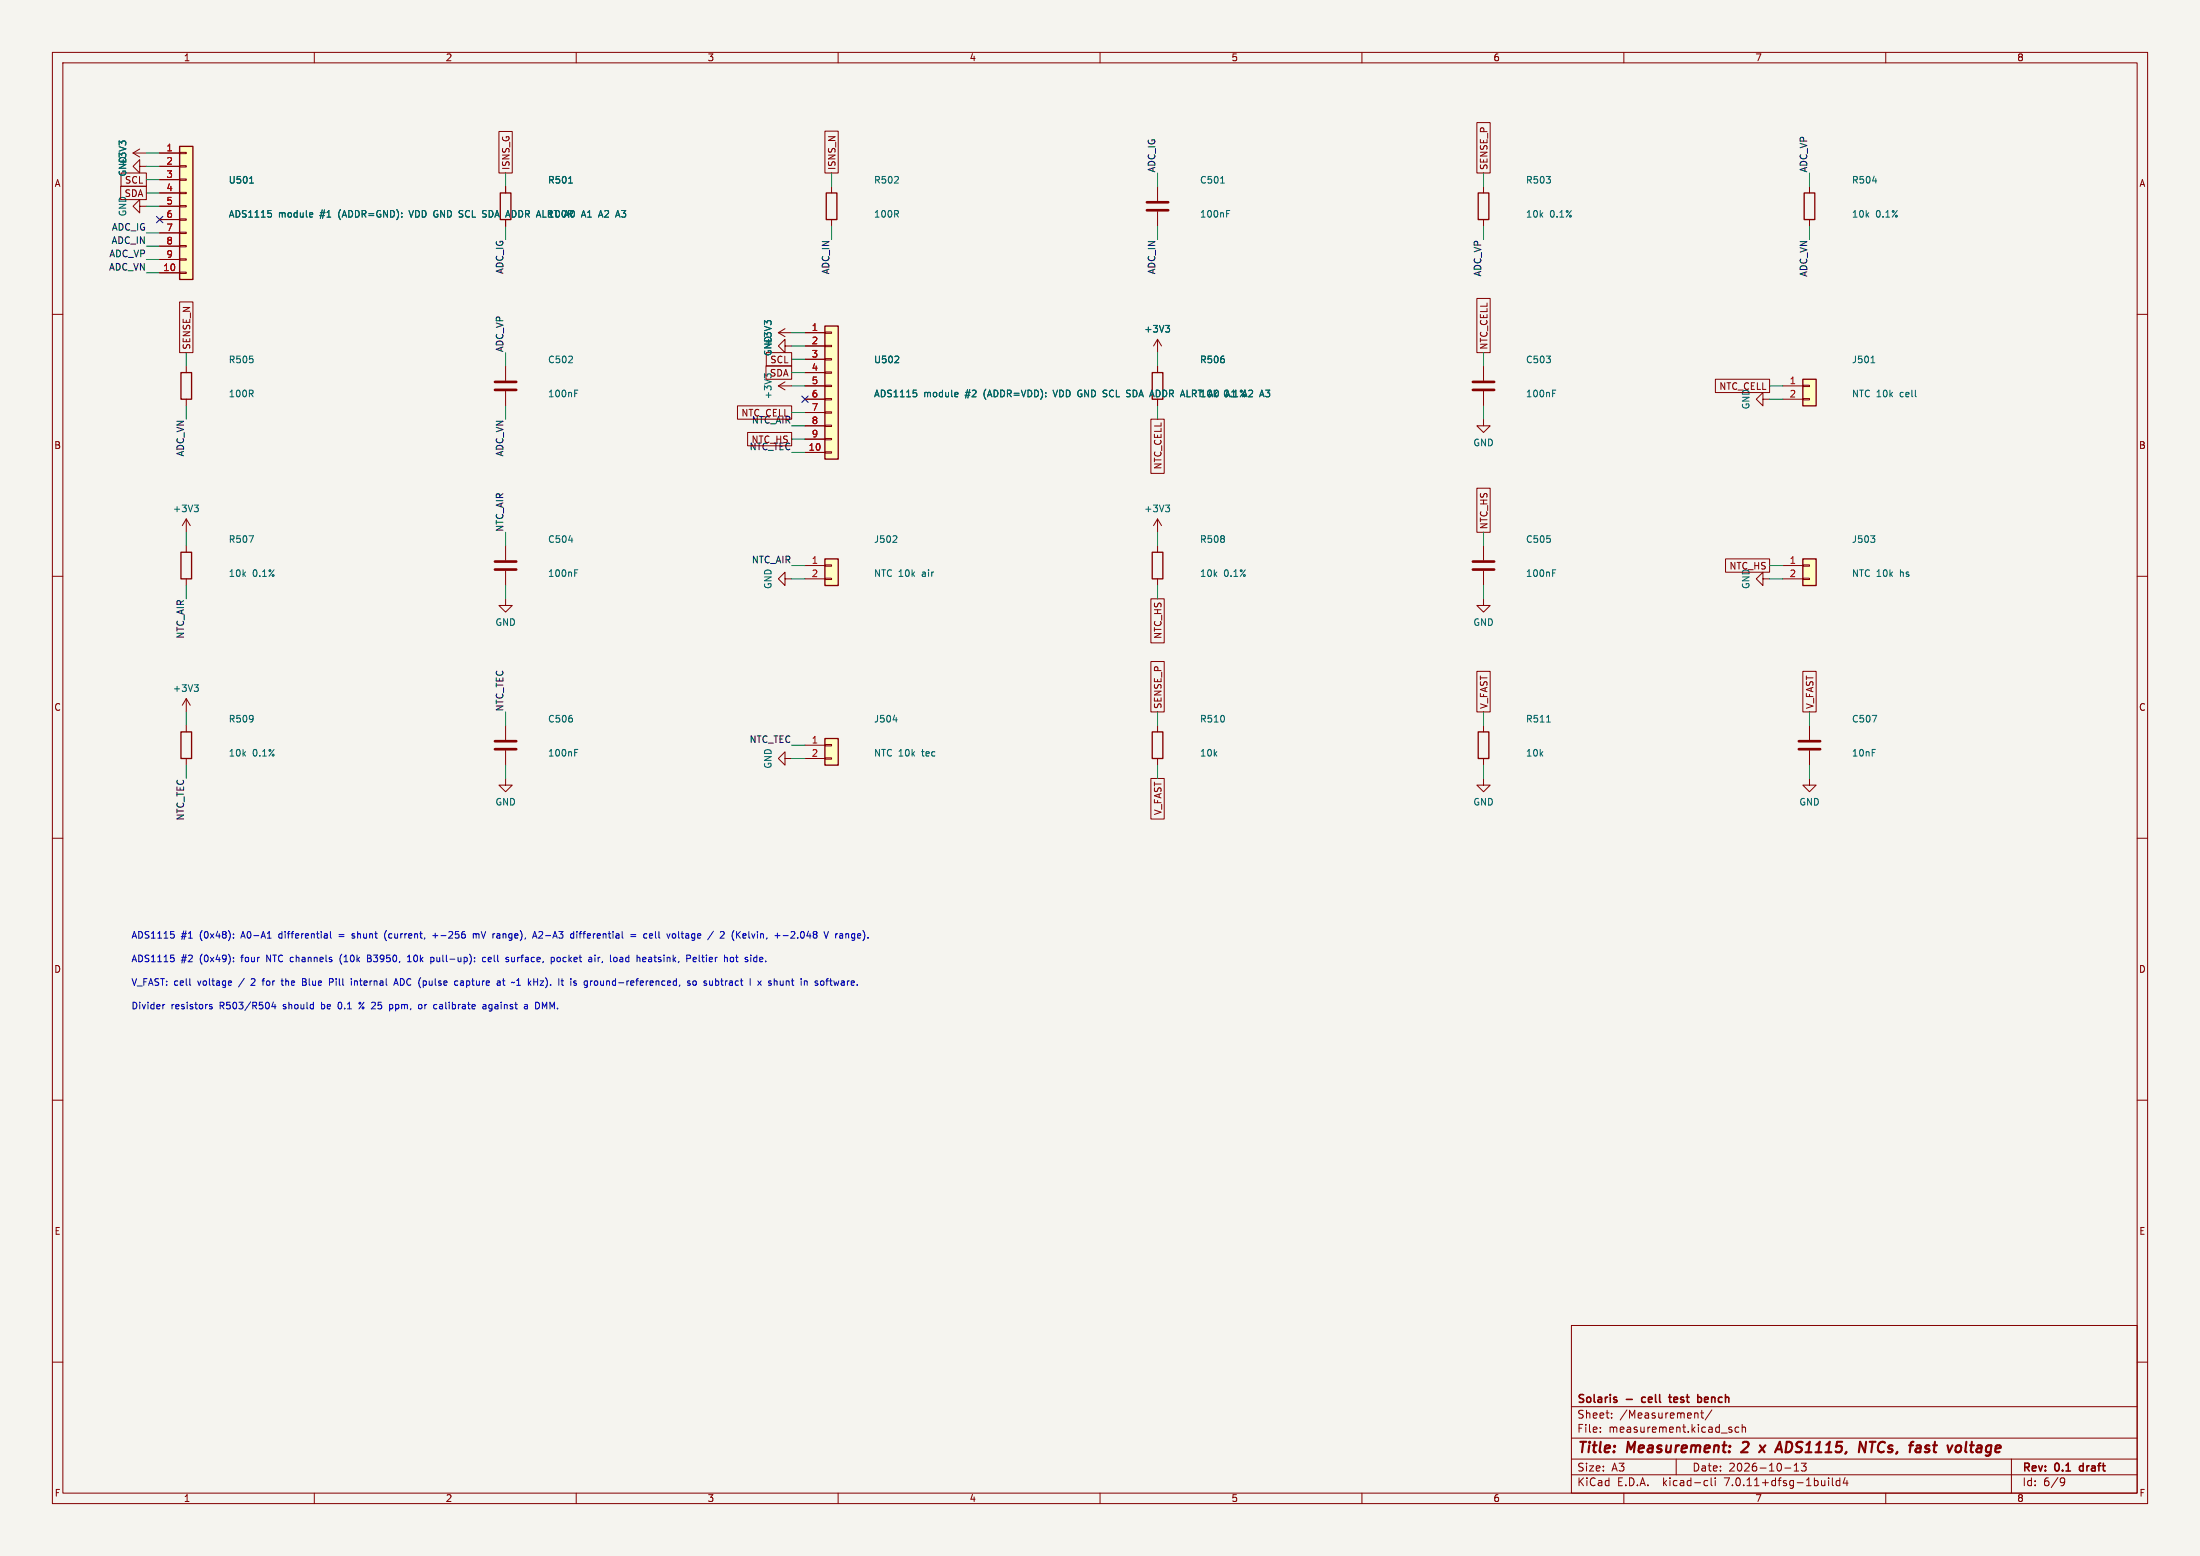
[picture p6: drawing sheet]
(kicad_sch
 (version 20230121)
 (generator eeschema)
 (paper "A3")
 (title_block
  (title "Measurement: 2 x ADS1115, NTCs, fast voltage")
  (date "2026-10-13")
  (rev "0.1 draft")
  (company "Solaris - cell test bench"))
 (lib_symbols
  (symbol "Connector_Generic:Conn_01x10"
   (pin_names
    (offset 1.016) hide) (in_bom yes) (on_board yes)
   (property "Reference" "J" (at 0 12.7 0) (effects (font (size 1.27 1.27))))
   (property "Value" "Conn_01x10" (at 0 -15.24 0) (effects (font (size 1.27 1.27))))
   (property "Footprint" "" (at 0 0 0) (effects (font (size 1.27 1.27)) hide))
   (property "Datasheet" "~" (at 0 0 0) (effects (font (size 1.27 1.27)) hide))
   (symbol "Conn_01x10_1_1"
    (rectangle (start -1.27 -12.573) (end 0 -12.827) (stroke (width 0.1524) (type default)) (fill (type none)))
    (rectangle (start -1.27 -10.033) (end 0 -10.287) (stroke (width 0.1524) (type default)) (fill (type none)))
    (rectangle (start -1.27 -7.493) (end 0 -7.747) (stroke (width 0.1524) (type default)) (fill (type none)))
    (rectangle (start -1.27 -4.953) (end 0 -5.207) (stroke (width 0.1524) (type default)) (fill (type none)))
    (rectangle (start -1.27 -2.413) (end 0 -2.667) (stroke (width 0.1524) (type default)) (fill (type none)))
    (rectangle (start -1.27 0.127) (end 0 -0.127) (stroke (width 0.1524) (type default)) (fill (type none)))
    (rectangle (start -1.27 2.667) (end 0 2.413) (stroke (width 0.1524) (type default)) (fill (type none)))
    (rectangle (start -1.27 5.207) (end 0 4.953) (stroke (width 0.1524) (type default)) (fill (type none)))
    (rectangle (start -1.27 7.747) (end 0 7.493) (stroke (width 0.1524) (type default)) (fill (type none)))
    (rectangle (start -1.27 10.287) (end 0 10.033) (stroke (width 0.1524) (type default)) (fill (type none)))
    (rectangle (start -1.27 11.43) (end 1.27 -13.97) (stroke (width 0.254) (type default)) (fill (type background)))
    (pin passive line (at -5.08 10.16 0) (length 3.81) (name "Pin_1" (effects (font (size 1.27 1.27)))) (number "1" (effects (font (size 1.27 1.27)))))
    (pin passive line (at -5.08 -12.7 0) (length 3.81) (name "Pin_10" (effects (font (size 1.27 1.27)))) (number "10" (effects (font (size 1.27 1.27)))))
    (pin passive line (at -5.08 7.62 0) (length 3.81) (name "Pin_2" (effects (font (size 1.27 1.27)))) (number "2" (effects (font (size 1.27 1.27)))))
    (pin passive line (at -5.08 5.08 0) (length 3.81) (name "Pin_3" (effects (font (size 1.27 1.27)))) (number "3" (effects (font (size 1.27 1.27)))))
    (pin passive line (at -5.08 2.54 0) (length 3.81) (name "Pin_4" (effects (font (size 1.27 1.27)))) (number "4" (effects (font (size 1.27 1.27)))))
    (pin passive line (at -5.08 0 0) (length 3.81) (name "Pin_5" (effects (font (size 1.27 1.27)))) (number "5" (effects (font (size 1.27 1.27)))))
    (pin passive line (at -5.08 -2.54 0) (length 3.81) (name "Pin_6" (effects (font (size 1.27 1.27)))) (number "6" (effects (font (size 1.27 1.27)))))
    (pin passive line (at -5.08 -5.08 0) (length 3.81) (name "Pin_7" (effects (font (size 1.27 1.27)))) (number "7" (effects (font (size 1.27 1.27)))))
    (pin passive line (at -5.08 -7.62 0) (length 3.81) (name "Pin_8" (effects (font (size 1.27 1.27)))) (number "8" (effects (font (size 1.27 1.27)))))
    (pin passive line (at -5.08 -10.16 0) (length 3.81) (name "Pin_9" (effects (font (size 1.27 1.27)))) (number "9" (effects (font (size 1.27 1.27)))))))
  (symbol "power:+3V3"
   (power)
   (pin_names
    (offset 0)) (in_bom yes) (on_board yes)
   (property "Reference" "#PWR" (at 0 -3.81 0) (effects (font (size 1.27 1.27)) hide))
   (property "Value" "+3V3" (at 0 3.556 0) (effects (font (size 1.27 1.27))))
   (property "Footprint" "" (at 0 0 0) (effects (font (size 1.27 1.27)) hide))
   (property "Datasheet" "" (at 0 0 0) (effects (font (size 1.27 1.27)) hide))
   (symbol "+3V3_0_1"
    (polyline (pts (xy -0.762 1.27) (xy 0 2.54)) (stroke (width 0) (type default)) (fill (type none)))
    (polyline (pts (xy 0 0) (xy 0 2.54)) (stroke (width 0) (type default)) (fill (type none)))
    (polyline (pts (xy 0 2.54) (xy 0.762 1.27)) (stroke (width 0) (type default)) (fill (type none))))
   (symbol "+3V3_1_1"
    (pin power_in line (at 0 0 90) (length 0) hide (name "+3V3" (effects (font (size 1.27 1.27)))) (number "1" (effects (font (size 1.27 1.27)))))))
  (symbol "power:GND"
   (power)
   (pin_names
    (offset 0)) (in_bom yes) (on_board yes)
   (property "Reference" "#PWR" (at 0 -6.35 0) (effects (font (size 1.27 1.27)) hide))
   (property "Value" "GND" (at 0 -3.81 0) (effects (font (size 1.27 1.27))))
   (property "Footprint" "" (at 0 0 0) (effects (font (size 1.27 1.27)) hide))
   (property "Datasheet" "" (at 0 0 0) (effects (font (size 1.27 1.27)) hide))
   (symbol "GND_0_1"
    (polyline (pts (xy 0 0) (xy 0 -1.27) (xy 1.27 -1.27) (xy 0 -2.54) (xy -1.27 -1.27) (xy 0 -1.27)) (stroke (width 0) (type default)) (fill (type none))))
   (symbol "GND_1_1"
    (pin power_in line (at 0 0 270) (length 0) hide (name "GND" (effects (font (size 1.27 1.27)))) (number "1" (effects (font (size 1.27 1.27)))))))
  (symbol "Device:R"
   (pin_numbers hide)
   (pin_names
    (offset 0)) (in_bom yes) (on_board yes)
   (property "Reference" "R" (at 2.032 0 90) (effects (font (size 1.27 1.27))))
   (property "Value" "R" (at 0 0 90) (effects (font (size 1.27 1.27))))
   (property "Footprint" "" (at -1.778 0 90) (effects (font (size 1.27 1.27)) hide))
   (property "Datasheet" "~" (at 0 0 0) (effects (font (size 1.27 1.27)) hide))
   (symbol "R_0_1"
    (rectangle (start -1.016 -2.54) (end 1.016 2.54) (stroke (width 0.254) (type default)) (fill (type none))))
   (symbol "R_1_1"
    (pin passive line (at 0 3.81 270) (length 1.27) (name "~" (effects (font (size 1.27 1.27)))) (number "1" (effects (font (size 1.27 1.27)))))
    (pin passive line (at 0 -3.81 90) (length 1.27) (name "~" (effects (font (size 1.27 1.27)))) (number "2" (effects (font (size 1.27 1.27)))))))
  (symbol "Device:C"
   (pin_numbers hide)
   (pin_names
    (offset 0.254)) (in_bom yes) (on_board yes)
   (property "Reference" "C" (at 0.635 2.54 0) (effects (font (size 1.27 1.27)) (justify left)))
   (property "Value" "C" (at 0.635 -2.54 0) (effects (font (size 1.27 1.27)) (justify left)))
   (property "Footprint" "" (at 0.9652 -3.81 0) (effects (font (size 1.27 1.27)) hide))
   (property "Datasheet" "~" (at 0 0 0) (effects (font (size 1.27 1.27)) hide))
   (symbol "C_0_1"
    (polyline (pts (xy -2.032 -0.762) (xy 2.032 -0.762)) (stroke (width 0.508) (type default)) (fill (type none)))
    (polyline (pts (xy -2.032 0.762) (xy 2.032 0.762)) (stroke (width 0.508) (type default)) (fill (type none))))
   (symbol "C_1_1"
    (pin passive line (at 0 3.81 270) (length 2.794) (name "~" (effects (font (size 1.27 1.27)))) (number "1" (effects (font (size 1.27 1.27)))))
    (pin passive line (at 0 -3.81 90) (length 2.794) (name "~" (effects (font (size 1.27 1.27)))) (number "2" (effects (font (size 1.27 1.27)))))))
  (symbol "Connector_Generic:Conn_01x02"
   (pin_names
    (offset 1.016) hide) (in_bom yes) (on_board yes)
   (property "Reference" "J" (at 0 2.54 0) (effects (font (size 1.27 1.27))))
   (property "Value" "Conn_01x02" (at 0 -5.08 0) (effects (font (size 1.27 1.27))))
   (property "Footprint" "" (at 0 0 0) (effects (font (size 1.27 1.27)) hide))
   (property "Datasheet" "~" (at 0 0 0) (effects (font (size 1.27 1.27)) hide))
   (symbol "Conn_01x02_1_1"
    (rectangle (start -1.27 -2.413) (end 0 -2.667) (stroke (width 0.1524) (type default)) (fill (type none)))
    (rectangle (start -1.27 0.127) (end 0 -0.127) (stroke (width 0.1524) (type default)) (fill (type none)))
    (rectangle (start -1.27 1.27) (end 1.27 -3.81) (stroke (width 0.254) (type default)) (fill (type background)))
    (pin passive line (at -5.08 0 0) (length 3.81) (name "Pin_1" (effects (font (size 1.27 1.27)))) (number "1" (effects (font (size 1.27 1.27)))))
    (pin passive line (at -5.08 -2.54 0) (length 3.81) (name "Pin_2" (effects (font (size 1.27 1.27)))) (number "2" (effects (font (size 1.27 1.27))))))))
 (symbol
  (lib_id "Connector_Generic:Conn_01x10") (at 35.56 39.37 0) (unit 1) (in_bom yes) (on_board yes) (dnp no)
  (property "Reference" "U501" (at 43.56 34.37 0) (effects (font (size 1.27 1.27)) (justify left)))
  (property "Value" "ADS1115 module #1 (ADDR=GND): VDD GND SCL SDA ADDR ALRT A0 A1 A2 A3" (at 43.56 40.87 0) (effects (font (size 1.27 1.27)) (justify left)))
  (property "Footprint" "" (at 41.56 37.37 0) (effects (font (size 1.27 1.27)) hide))
  (property "Datasheet" "~" (at 41.56 37.37 0) (effects (font (size 1.27 1.27)) hide)) (pin "1") (pin "10") (pin "2") (pin "3") (pin "4") (pin "5") (pin "6") (pin "7") (pin "8") (pin "9"))
 (wire (pts (xy 30.48 29.21) (xy 27.94 29.21)) (stroke (width 0) (type default)))
 (symbol
  (lib_id "power:+3V3") (at 27.94 29.21 90) (unit 1) (in_bom no) (on_board no) (dnp no)
  (property "Reference" "#PWR056" (at 27.94 29.21 0) (effects (font (size 1.27 1.27)) hide))
  (property "Value" "+3V3" (at 23.44 29.21 0) (effects (font (size 1.27 1.27))))
  (property "Footprint" "" (at 27.94 29.21 0) (effects (font (size 1.27 1.27)) hide))
  (property "Datasheet" "~" (at 27.94 29.21 0) (effects (font (size 1.27 1.27)) hide)) (pin "1"))
 (wire (pts (xy 30.48 52.07) (xy 27.94 52.07)) (stroke (width 0) (type default)))
 (label "ADC_VN" (at 27.94 52.07 180) (fields_autoplaced) (effects (font (size 1.27 1.27)) (justify right bottom)))
 (wire (pts (xy 30.48 31.75) (xy 27.94 31.75)) (stroke (width 0) (type default)))
 (symbol
  (lib_id "power:GND") (at 27.94 31.75 270) (unit 1) (in_bom no) (on_board no) (dnp no)
  (property "Reference" "#PWR057" (at 27.94 31.75 0) (effects (font (size 1.27 1.27)) hide))
  (property "Value" "GND" (at 23.44 31.75 0) (effects (font (size 1.27 1.27))))
  (property "Footprint" "" (at 27.94 31.75 0) (effects (font (size 1.27 1.27)) hide))
  (property "Datasheet" "~" (at 27.94 31.75 0) (effects (font (size 1.27 1.27)) hide)) (pin "1"))
 (wire (pts (xy 30.48 34.29) (xy 27.94 34.29)) (stroke (width 0) (type default)))
 (global_label "SCL"
  (shape passive) (at 27.94 34.29 180) (fields_autoplaced) (effects (font (size 1.27 1.27)) (justify right))
  (property "Intersheetrefs" "${INTERSHEET_REFS}" (at 27.94 34.29 0) (effects (font (size 1.27 1.27)) hide)))
 (wire (pts (xy 30.48 36.83) (xy 27.94 36.83)) (stroke (width 0) (type default)))
 (global_label "SDA"
  (shape passive) (at 27.94 36.83 180) (fields_autoplaced) (effects (font (size 1.27 1.27)) (justify right))
  (property "Intersheetrefs" "${INTERSHEET_REFS}" (at 27.94 36.83 0) (effects (font (size 1.27 1.27)) hide)))
 (wire (pts (xy 30.48 39.37) (xy 27.94 39.37)) (stroke (width 0) (type default)))
 (symbol
  (lib_id "power:GND") (at 27.94 39.37 270) (unit 1) (in_bom no) (on_board no) (dnp no)
  (property "Reference" "#PWR058" (at 27.94 39.37 0) (effects (font (size 1.27 1.27)) hide))
  (property "Value" "GND" (at 23.44 39.37 0) (effects (font (size 1.27 1.27))))
  (property "Footprint" "" (at 27.94 39.37 0) (effects (font (size 1.27 1.27)) hide))
  (property "Datasheet" "~" (at 27.94 39.37 0) (effects (font (size 1.27 1.27)) hide)) (pin "1"))
 (no_connect (at 30.48 41.91))
 (wire (pts (xy 30.48 44.45) (xy 27.94 44.45)) (stroke (width 0) (type default)))
 (label "ADC_IG" (at 27.94 44.45 180) (fields_autoplaced) (effects (font (size 1.27 1.27)) (justify right bottom)))
 (wire (pts (xy 30.48 46.99) (xy 27.94 46.99)) (stroke (width 0) (type default)))
 (label "ADC_IN" (at 27.94 46.99 180) (fields_autoplaced) (effects (font (size 1.27 1.27)) (justify right bottom)))
 (wire (pts (xy 30.48 49.53) (xy 27.94 49.53)) (stroke (width 0) (type default)))
 (label "ADC_VP" (at 27.94 49.53 180) (fields_autoplaced) (effects (font (size 1.27 1.27)) (justify right bottom)))
 (symbol
  (lib_id "Device:R") (at 96.52 39.37 0) (unit 1) (in_bom yes) (on_board yes) (dnp no)
  (property "Reference" "R501" (at 104.52 34.37 0) (effects (font (size 1.27 1.27)) (justify left)))
  (property "Value" "100R" (at 104.52 40.87 0) (effects (font (size 1.27 1.27)) (justify left)))
  (property "Footprint" "" (at 102.52 37.37 0) (effects (font (size 1.27 1.27)) hide))
  (property "Datasheet" "~" (at 102.52 37.37 0) (effects (font (size 1.27 1.27)) hide)) (pin "1") (pin "2"))
 (wire (pts (xy 96.52 35.56) (xy 96.52 33.02)) (stroke (width 0) (type default)))
 (global_label "ISNS_G"
  (shape passive) (at 96.52 33.02 90) (fields_autoplaced) (effects (font (size 1.27 1.27)) (justify left))
  (property "Intersheetrefs" "${INTERSHEET_REFS}" (at 96.52 33.02 0) (effects (font (size 1.27 1.27)) hide)))
 (wire (pts (xy 96.52 43.18) (xy 96.52 45.72)) (stroke (width 0) (type default)))
 (label "ADC_IG" (at 96.52 45.72 270) (fields_autoplaced) (effects (font (size 1.27 1.27)) (justify right bottom)))
 (symbol
  (lib_id "Device:R") (at 158.75 39.37 0) (unit 1) (in_bom yes) (on_board yes) (dnp no)
  (property "Reference" "R502" (at 166.75 34.37 0) (effects (font (size 1.27 1.27)) (justify left)))
  (property "Value" "100R" (at 166.75 40.87 0) (effects (font (size 1.27 1.27)) (justify left)))
  (property "Footprint" "" (at 164.75 37.37 0) (effects (font (size 1.27 1.27)) hide))
  (property "Datasheet" "~" (at 164.75 37.37 0) (effects (font (size 1.27 1.27)) hide)) (pin "1") (pin "2"))
 (wire (pts (xy 158.75 35.56) (xy 158.75 33.02)) (stroke (width 0) (type default)))
 (global_label "ISNS_N"
  (shape passive) (at 158.75 33.02 90) (fields_autoplaced) (effects (font (size 1.27 1.27)) (justify left))
  (property "Intersheetrefs" "${INTERSHEET_REFS}" (at 158.75 33.02 0) (effects (font (size 1.27 1.27)) hide)))
 (wire (pts (xy 158.75 43.18) (xy 158.75 45.72)) (stroke (width 0) (type default)))
 (label "ADC_IN" (at 158.75 45.72 270) (fields_autoplaced) (effects (font (size 1.27 1.27)) (justify right bottom)))
 (symbol
  (lib_id "Device:C") (at 220.98 39.37 0) (unit 1) (in_bom yes) (on_board yes) (dnp no)
  (property "Reference" "C501" (at 228.98 34.37 0) (effects (font (size 1.27 1.27)) (justify left)))
  (property "Value" "100nF" (at 228.98 40.87 0) (effects (font (size 1.27 1.27)) (justify left)))
  (property "Footprint" "" (at 226.98 37.37 0) (effects (font (size 1.27 1.27)) hide))
  (property "Datasheet" "~" (at 226.98 37.37 0) (effects (font (size 1.27 1.27)) hide)) (pin "1") (pin "2"))
 (wire (pts (xy 220.98 35.56) (xy 220.98 33.02)) (stroke (width 0) (type default)))
 (label "ADC_IG" (at 220.98 33.02 90) (fields_autoplaced) (effects (font (size 1.27 1.27)) (justify left bottom)))
 (wire (pts (xy 220.98 43.18) (xy 220.98 45.72)) (stroke (width 0) (type default)))
 (label "ADC_IN" (at 220.98 45.72 270) (fields_autoplaced) (effects (font (size 1.27 1.27)) (justify right bottom)))
 (symbol
  (lib_id "Device:R") (at 283.21 39.37 0) (unit 1) (in_bom yes) (on_board yes) (dnp no)
  (property "Reference" "R503" (at 291.21 34.37 0) (effects (font (size 1.27 1.27)) (justify left)))
  (property "Value" "10k 0.1%" (at 291.21 40.87 0) (effects (font (size 1.27 1.27)) (justify left)))
  (property "Footprint" "" (at 289.21 37.37 0) (effects (font (size 1.27 1.27)) hide))
  (property "Datasheet" "~" (at 289.21 37.37 0) (effects (font (size 1.27 1.27)) hide)) (pin "1") (pin "2"))
 (wire (pts (xy 283.21 35.56) (xy 283.21 33.02)) (stroke (width 0) (type default)))
 (global_label "SENSE_P"
  (shape passive) (at 283.21 33.02 90) (fields_autoplaced) (effects (font (size 1.27 1.27)) (justify left))
  (property "Intersheetrefs" "${INTERSHEET_REFS}" (at 283.21 33.02 0) (effects (font (size 1.27 1.27)) hide)))
 (wire (pts (xy 283.21 43.18) (xy 283.21 45.72)) (stroke (width 0) (type default)))
 (label "ADC_VP" (at 283.21 45.72 270) (fields_autoplaced) (effects (font (size 1.27 1.27)) (justify right bottom)))
 (symbol
  (lib_id "Device:R") (at 345.44 39.37 0) (unit 1) (in_bom yes) (on_board yes) (dnp no)
  (property "Reference" "R504" (at 353.44 34.37 0) (effects (font (size 1.27 1.27)) (justify left)))
  (property "Value" "10k 0.1%" (at 353.44 40.87 0) (effects (font (size 1.27 1.27)) (justify left)))
  (property "Footprint" "" (at 351.44 37.37 0) (effects (font (size 1.27 1.27)) hide))
  (property "Datasheet" "~" (at 351.44 37.37 0) (effects (font (size 1.27 1.27)) hide)) (pin "1") (pin "2"))
 (wire (pts (xy 345.44 35.56) (xy 345.44 33.02)) (stroke (width 0) (type default)))
 (label "ADC_VP" (at 345.44 33.02 90) (fields_autoplaced) (effects (font (size 1.27 1.27)) (justify left bottom)))
 (wire (pts (xy 345.44 43.18) (xy 345.44 45.72)) (stroke (width 0) (type default)))
 (label "ADC_VN" (at 345.44 45.72 270) (fields_autoplaced) (effects (font (size 1.27 1.27)) (justify right bottom)))
 (symbol
  (lib_id "Device:R") (at 35.56 73.66 0) (unit 1) (in_bom yes) (on_board yes) (dnp no)
  (property "Reference" "R505" (at 43.56 68.66 0) (effects (font (size 1.27 1.27)) (justify left)))
  (property "Value" "100R" (at 43.56 75.16 0) (effects (font (size 1.27 1.27)) (justify left)))
  (property "Footprint" "" (at 41.56 71.66 0) (effects (font (size 1.27 1.27)) hide))
  (property "Datasheet" "~" (at 41.56 71.66 0) (effects (font (size 1.27 1.27)) hide)) (pin "1") (pin "2"))
 (wire (pts (xy 35.56 69.85) (xy 35.56 67.31)) (stroke (width 0) (type default)))
 (global_label "SENSE_N"
  (shape passive) (at 35.56 67.31 90) (fields_autoplaced) (effects (font (size 1.27 1.27)) (justify left))
  (property "Intersheetrefs" "${INTERSHEET_REFS}" (at 35.56 67.31 0) (effects (font (size 1.27 1.27)) hide)))
 (wire (pts (xy 35.56 77.47) (xy 35.56 80.01)) (stroke (width 0) (type default)))
 (label "ADC_VN" (at 35.56 80.01 270) (fields_autoplaced) (effects (font (size 1.27 1.27)) (justify right bottom)))
 (symbol
  (lib_id "Device:C") (at 96.52 73.66 0) (unit 1) (in_bom yes) (on_board yes) (dnp no)
  (property "Reference" "C502" (at 104.52 68.66 0) (effects (font (size 1.27 1.27)) (justify left)))
  (property "Value" "100nF" (at 104.52 75.16 0) (effects (font (size 1.27 1.27)) (justify left)))
  (property "Footprint" "" (at 102.52 71.66 0) (effects (font (size 1.27 1.27)) hide))
  (property "Datasheet" "~" (at 102.52 71.66 0) (effects (font (size 1.27 1.27)) hide)) (pin "1") (pin "2"))
 (wire (pts (xy 96.52 69.85) (xy 96.52 67.31)) (stroke (width 0) (type default)))
 (label "ADC_VP" (at 96.52 67.31 90) (fields_autoplaced) (effects (font (size 1.27 1.27)) (justify left bottom)))
 (wire (pts (xy 96.52 77.47) (xy 96.52 80.01)) (stroke (width 0) (type default)))
 (label "ADC_VN" (at 96.52 80.01 270) (fields_autoplaced) (effects (font (size 1.27 1.27)) (justify right bottom)))
 (symbol
  (lib_id "Connector_Generic:Conn_01x10") (at 158.75 73.66 0) (unit 1) (in_bom yes) (on_board yes) (dnp no)
  (property "Reference" "U502" (at 166.75 68.66 0) (effects (font (size 1.27 1.27)) (justify left)))
  (property "Value" "ADS1115 module #2 (ADDR=VDD): VDD GND SCL SDA ADDR ALRT A0 A1 A2 A3" (at 166.75 75.16 0) (effects (font (size 1.27 1.27)) (justify left)))
  (property "Footprint" "" (at 164.75 71.66 0) (effects (font (size 1.27 1.27)) hide))
  (property "Datasheet" "~" (at 164.75 71.66 0) (effects (font (size 1.27 1.27)) hide)) (pin "1") (pin "10") (pin "2") (pin "3") (pin "4") (pin "5") (pin "6") (pin "7") (pin "8") (pin "9"))
 (wire (pts (xy 153.67 63.5) (xy 151.13 63.5)) (stroke (width 0) (type default)))
 (symbol
  (lib_id "power:+3V3") (at 151.13 63.5 90) (unit 1) (in_bom no) (on_board no) (dnp no)
  (property "Reference" "#PWR059" (at 151.13 63.5 0) (effects (font (size 1.27 1.27)) hide))
  (property "Value" "+3V3" (at 146.63 63.5 0) (effects (font (size 1.27 1.27))))
  (property "Footprint" "" (at 151.13 63.5 0) (effects (font (size 1.27 1.27)) hide))
  (property "Datasheet" "~" (at 151.13 63.5 0) (effects (font (size 1.27 1.27)) hide)) (pin "1"))
 (wire (pts (xy 153.67 86.36) (xy 151.13 86.36)) (stroke (width 0) (type default)))
 (label "NTC_TEC" (at 151.13 86.36 180) (fields_autoplaced) (effects (font (size 1.27 1.27)) (justify right bottom)))
 (wire (pts (xy 153.67 66.04) (xy 151.13 66.04)) (stroke (width 0) (type default)))
 (symbol
  (lib_id "power:GND") (at 151.13 66.04 270) (unit 1) (in_bom no) (on_board no) (dnp no)
  (property "Reference" "#PWR060" (at 151.13 66.04 0) (effects (font (size 1.27 1.27)) hide))
  (property "Value" "GND" (at 146.63 66.04 0) (effects (font (size 1.27 1.27))))
  (property "Footprint" "" (at 151.13 66.04 0) (effects (font (size 1.27 1.27)) hide))
  (property "Datasheet" "~" (at 151.13 66.04 0) (effects (font (size 1.27 1.27)) hide)) (pin "1"))
 (wire (pts (xy 153.67 68.58) (xy 151.13 68.58)) (stroke (width 0) (type default)))
 (global_label "SCL"
  (shape passive) (at 151.13 68.58 180) (fields_autoplaced) (effects (font (size 1.27 1.27)) (justify right))
  (property "Intersheetrefs" "${INTERSHEET_REFS}" (at 151.13 68.58 0) (effects (font (size 1.27 1.27)) hide)))
 (wire (pts (xy 153.67 71.12) (xy 151.13 71.12)) (stroke (width 0) (type default)))
 (global_label "SDA"
  (shape passive) (at 151.13 71.12 180) (fields_autoplaced) (effects (font (size 1.27 1.27)) (justify right))
  (property "Intersheetrefs" "${INTERSHEET_REFS}" (at 151.13 71.12 0) (effects (font (size 1.27 1.27)) hide)))
 (wire (pts (xy 153.67 73.66) (xy 151.13 73.66)) (stroke (width 0) (type default)))
 (symbol
  (lib_id "power:+3V3") (at 151.13 73.66 90) (unit 1) (in_bom no) (on_board no) (dnp no)
  (property "Reference" "#PWR061" (at 151.13 73.66 0) (effects (font (size 1.27 1.27)) hide))
  (property "Value" "+3V3" (at 146.63 73.66 0) (effects (font (size 1.27 1.27))))
  (property "Footprint" "" (at 151.13 73.66 0) (effects (font (size 1.27 1.27)) hide))
  (property "Datasheet" "~" (at 151.13 73.66 0) (effects (font (size 1.27 1.27)) hide)) (pin "1"))
 (no_connect (at 153.67 76.2))
 (wire (pts (xy 153.67 78.74) (xy 151.13 78.74)) (stroke (width 0) (type default)))
 (global_label "NTC_CELL"
  (shape passive) (at 151.13 78.74 180) (fields_autoplaced) (effects (font (size 1.27 1.27)) (justify right))
  (property "Intersheetrefs" "${INTERSHEET_REFS}" (at 151.13 78.74 0) (effects (font (size 1.27 1.27)) hide)))
 (wire (pts (xy 153.67 81.28) (xy 151.13 81.28)) (stroke (width 0) (type default)))
 (label "NTC_AIR" (at 151.13 81.28 180) (fields_autoplaced) (effects (font (size 1.27 1.27)) (justify right bottom)))
 (wire (pts (xy 153.67 83.82) (xy 151.13 83.82)) (stroke (width 0) (type default)))
 (global_label "NTC_HS"
  (shape passive) (at 151.13 83.82 180) (fields_autoplaced) (effects (font (size 1.27 1.27)) (justify right))
  (property "Intersheetrefs" "${INTERSHEET_REFS}" (at 151.13 83.82 0) (effects (font (size 1.27 1.27)) hide)))
 (symbol
  (lib_id "Device:R") (at 220.98 73.66 0) (unit 1) (in_bom yes) (on_board yes) (dnp no)
  (property "Reference" "R506" (at 228.98 68.66 0) (effects (font (size 1.27 1.27)) (justify left)))
  (property "Value" "10k 0.1%" (at 228.98 75.16 0) (effects (font (size 1.27 1.27)) (justify left)))
  (property "Footprint" "" (at 226.98 71.66 0) (effects (font (size 1.27 1.27)) hide))
  (property "Datasheet" "~" (at 226.98 71.66 0) (effects (font (size 1.27 1.27)) hide)) (pin "1") (pin "2"))
 (wire (pts (xy 220.98 69.85) (xy 220.98 67.31)) (stroke (width 0) (type default)))
 (symbol
  (lib_id "power:+3V3") (at 220.98 67.31 0) (unit 1) (in_bom no) (on_board no) (dnp no)
  (property "Reference" "#PWR062" (at 220.98 67.31 0) (effects (font (size 1.27 1.27)) hide))
  (property "Value" "+3V3" (at 220.98 62.81 0) (effects (font (size 1.27 1.27))))
  (property "Footprint" "" (at 220.98 67.31 0) (effects (font (size 1.27 1.27)) hide))
  (property "Datasheet" "~" (at 220.98 67.31 0) (effects (font (size 1.27 1.27)) hide)) (pin "1"))
 (wire (pts (xy 220.98 77.47) (xy 220.98 80.01)) (stroke (width 0) (type default)))
 (global_label "NTC_CELL"
  (shape passive) (at 220.98 80.01 270) (fields_autoplaced) (effects (font (size 1.27 1.27)) (justify right))
  (property "Intersheetrefs" "${INTERSHEET_REFS}" (at 220.98 80.01 0) (effects (font (size 1.27 1.27)) hide)))
 (symbol
  (lib_id "Device:C") (at 283.21 73.66 0) (unit 1) (in_bom yes) (on_board yes) (dnp no)
  (property "Reference" "C503" (at 291.21 68.66 0) (effects (font (size 1.27 1.27)) (justify left)))
  (property "Value" "100nF" (at 291.21 75.16 0) (effects (font (size 1.27 1.27)) (justify left)))
  (property "Footprint" "" (at 289.21 71.66 0) (effects (font (size 1.27 1.27)) hide))
  (property "Datasheet" "~" (at 289.21 71.66 0) (effects (font (size 1.27 1.27)) hide)) (pin "1") (pin "2"))
 (wire (pts (xy 283.21 69.85) (xy 283.21 67.31)) (stroke (width 0) (type default)))
 (global_label "NTC_CELL"
  (shape passive) (at 283.21 67.31 90) (fields_autoplaced) (effects (font (size 1.27 1.27)) (justify left))
  (property "Intersheetrefs" "${INTERSHEET_REFS}" (at 283.21 67.31 0) (effects (font (size 1.27 1.27)) hide)))
 (wire (pts (xy 283.21 77.47) (xy 283.21 80.01)) (stroke (width 0) (type default)))
 (symbol
  (lib_id "power:GND") (at 283.21 80.01 0) (unit 1) (in_bom no) (on_board no) (dnp no)
  (property "Reference" "#PWR063" (at 283.21 80.01 0) (effects (font (size 1.27 1.27)) hide))
  (property "Value" "GND" (at 283.21 84.51 0) (effects (font (size 1.27 1.27))))
  (property "Footprint" "" (at 283.21 80.01 0) (effects (font (size 1.27 1.27)) hide))
  (property "Datasheet" "~" (at 283.21 80.01 0) (effects (font (size 1.27 1.27)) hide)) (pin "1"))
 (symbol
  (lib_id "Connector_Generic:Conn_01x02") (at 345.44 73.66 0) (unit 1) (in_bom yes) (on_board yes) (dnp no)
  (property "Reference" "J501" (at 353.44 68.66 0) (effects (font (size 1.27 1.27)) (justify left)))
  (property "Value" "NTC 10k cell" (at 353.44 75.16 0) (effects (font (size 1.27 1.27)) (justify left)))
  (property "Footprint" "" (at 351.44 71.66 0) (effects (font (size 1.27 1.27)) hide))
  (property "Datasheet" "~" (at 351.44 71.66 0) (effects (font (size 1.27 1.27)) hide)) (pin "1") (pin "2"))
 (wire (pts (xy 340.36 73.66) (xy 337.82 73.66)) (stroke (width 0) (type default)))
 (global_label "NTC_CELL"
  (shape passive) (at 337.82 73.66 180) (fields_autoplaced) (effects (font (size 1.27 1.27)) (justify right))
  (property "Intersheetrefs" "${INTERSHEET_REFS}" (at 337.82 73.66 0) (effects (font (size 1.27 1.27)) hide)))
 (wire (pts (xy 340.36 76.2) (xy 337.82 76.2)) (stroke (width 0) (type default)))
 (symbol
  (lib_id "power:GND") (at 337.82 76.2 270) (unit 1) (in_bom no) (on_board no) (dnp no)
  (property "Reference" "#PWR064" (at 337.82 76.2 0) (effects (font (size 1.27 1.27)) hide))
  (property "Value" "GND" (at 333.32 76.2 0) (effects (font (size 1.27 1.27))))
  (property "Footprint" "" (at 337.82 76.2 0) (effects (font (size 1.27 1.27)) hide))
  (property "Datasheet" "~" (at 337.82 76.2 0) (effects (font (size 1.27 1.27)) hide)) (pin "1"))
 (symbol
  (lib_id "Device:R") (at 35.56 107.95 0) (unit 1) (in_bom yes) (on_board yes) (dnp no)
  (property "Reference" "R507" (at 43.56 102.95 0) (effects (font (size 1.27 1.27)) (justify left)))
  (property "Value" "10k 0.1%" (at 43.56 109.45 0) (effects (font (size 1.27 1.27)) (justify left)))
  (property "Footprint" "" (at 41.56 105.95 0) (effects (font (size 1.27 1.27)) hide))
  (property "Datasheet" "~" (at 41.56 105.95 0) (effects (font (size 1.27 1.27)) hide)) (pin "1") (pin "2"))
 (wire (pts (xy 35.56 104.14) (xy 35.56 101.6)) (stroke (width 0) (type default)))
 (symbol
  (lib_id "power:+3V3") (at 35.56 101.6 0) (unit 1) (in_bom no) (on_board no) (dnp no)
  (property "Reference" "#PWR065" (at 35.56 101.6 0) (effects (font (size 1.27 1.27)) hide))
  (property "Value" "+3V3" (at 35.56 97.1 0) (effects (font (size 1.27 1.27))))
  (property "Footprint" "" (at 35.56 101.6 0) (effects (font (size 1.27 1.27)) hide))
  (property "Datasheet" "~" (at 35.56 101.6 0) (effects (font (size 1.27 1.27)) hide)) (pin "1"))
 (wire (pts (xy 35.56 111.76) (xy 35.56 114.3)) (stroke (width 0) (type default)))
 (label "NTC_AIR" (at 35.56 114.3 270) (fields_autoplaced) (effects (font (size 1.27 1.27)) (justify right bottom)))
 (symbol
  (lib_id "Device:C") (at 96.52 107.95 0) (unit 1) (in_bom yes) (on_board yes) (dnp no)
  (property "Reference" "C504" (at 104.52 102.95 0) (effects (font (size 1.27 1.27)) (justify left)))
  (property "Value" "100nF" (at 104.52 109.45 0) (effects (font (size 1.27 1.27)) (justify left)))
  (property "Footprint" "" (at 102.52 105.95 0) (effects (font (size 1.27 1.27)) hide))
  (property "Datasheet" "~" (at 102.52 105.95 0) (effects (font (size 1.27 1.27)) hide)) (pin "1") (pin "2"))
 (wire (pts (xy 96.52 104.14) (xy 96.52 101.6)) (stroke (width 0) (type default)))
 (label "NTC_AIR" (at 96.52 101.6 90) (fields_autoplaced) (effects (font (size 1.27 1.27)) (justify left bottom)))
 (wire (pts (xy 96.52 111.76) (xy 96.52 114.3)) (stroke (width 0) (type default)))
 (symbol
  (lib_id "power:GND") (at 96.52 114.3 0) (unit 1) (in_bom no) (on_board no) (dnp no)
  (property "Reference" "#PWR066" (at 96.52 114.3 0) (effects (font (size 1.27 1.27)) hide))
  (property "Value" "GND" (at 96.52 118.8 0) (effects (font (size 1.27 1.27))))
  (property "Footprint" "" (at 96.52 114.3 0) (effects (font (size 1.27 1.27)) hide))
  (property "Datasheet" "~" (at 96.52 114.3 0) (effects (font (size 1.27 1.27)) hide)) (pin "1"))
 (symbol
  (lib_id "Connector_Generic:Conn_01x02") (at 158.75 107.95 0) (unit 1) (in_bom yes) (on_board yes) (dnp no)
  (property "Reference" "J502" (at 166.75 102.95 0) (effects (font (size 1.27 1.27)) (justify left)))
  (property "Value" "NTC 10k air" (at 166.75 109.45 0) (effects (font (size 1.27 1.27)) (justify left)))
  (property "Footprint" "" (at 164.75 105.95 0) (effects (font (size 1.27 1.27)) hide))
  (property "Datasheet" "~" (at 164.75 105.95 0) (effects (font (size 1.27 1.27)) hide)) (pin "1") (pin "2"))
 (wire (pts (xy 153.67 107.95) (xy 151.13 107.95)) (stroke (width 0) (type default)))
 (label "NTC_AIR" (at 151.13 107.95 180) (fields_autoplaced) (effects (font (size 1.27 1.27)) (justify right bottom)))
 (wire (pts (xy 153.67 110.49) (xy 151.13 110.49)) (stroke (width 0) (type default)))
 (symbol
  (lib_id "power:GND") (at 151.13 110.49 270) (unit 1) (in_bom no) (on_board no) (dnp no)
  (property "Reference" "#PWR067" (at 151.13 110.49 0) (effects (font (size 1.27 1.27)) hide))
  (property "Value" "GND" (at 146.63 110.49 0) (effects (font (size 1.27 1.27))))
  (property "Footprint" "" (at 151.13 110.49 0) (effects (font (size 1.27 1.27)) hide))
  (property "Datasheet" "~" (at 151.13 110.49 0) (effects (font (size 1.27 1.27)) hide)) (pin "1"))
 (symbol
  (lib_id "Device:R") (at 220.98 107.95 0) (unit 1) (in_bom yes) (on_board yes) (dnp no)
  (property "Reference" "R508" (at 228.98 102.95 0) (effects (font (size 1.27 1.27)) (justify left)))
  (property "Value" "10k 0.1%" (at 228.98 109.45 0) (effects (font (size 1.27 1.27)) (justify left)))
  (property "Footprint" "" (at 226.98 105.95 0) (effects (font (size 1.27 1.27)) hide))
  (property "Datasheet" "~" (at 226.98 105.95 0) (effects (font (size 1.27 1.27)) hide)) (pin "1") (pin "2"))
 (wire (pts (xy 220.98 104.14) (xy 220.98 101.6)) (stroke (width 0) (type default)))
 (symbol
  (lib_id "power:+3V3") (at 220.98 101.6 0) (unit 1) (in_bom no) (on_board no) (dnp no)
  (property "Reference" "#PWR068" (at 220.98 101.6 0) (effects (font (size 1.27 1.27)) hide))
  (property "Value" "+3V3" (at 220.98 97.1 0) (effects (font (size 1.27 1.27))))
  (property "Footprint" "" (at 220.98 101.6 0) (effects (font (size 1.27 1.27)) hide))
  (property "Datasheet" "~" (at 220.98 101.6 0) (effects (font (size 1.27 1.27)) hide)) (pin "1"))
 (wire (pts (xy 220.98 111.76) (xy 220.98 114.3)) (stroke (width 0) (type default)))
 (global_label "NTC_HS"
  (shape passive) (at 220.98 114.3 270) (fields_autoplaced) (effects (font (size 1.27 1.27)) (justify right))
  (property "Intersheetrefs" "${INTERSHEET_REFS}" (at 220.98 114.3 0) (effects (font (size 1.27 1.27)) hide)))
 (symbol
  (lib_id "Device:C") (at 283.21 107.95 0) (unit 1) (in_bom yes) (on_board yes) (dnp no)
  (property "Reference" "C505" (at 291.21 102.95 0) (effects (font (size 1.27 1.27)) (justify left)))
  (property "Value" "100nF" (at 291.21 109.45 0) (effects (font (size 1.27 1.27)) (justify left)))
  (property "Footprint" "" (at 289.21 105.95 0) (effects (font (size 1.27 1.27)) hide))
  (property "Datasheet" "~" (at 289.21 105.95 0) (effects (font (size 1.27 1.27)) hide)) (pin "1") (pin "2"))
 (wire (pts (xy 283.21 104.14) (xy 283.21 101.6)) (stroke (width 0) (type default)))
 (global_label "NTC_HS"
  (shape passive) (at 283.21 101.6 90) (fields_autoplaced) (effects (font (size 1.27 1.27)) (justify left))
  (property "Intersheetrefs" "${INTERSHEET_REFS}" (at 283.21 101.6 0) (effects (font (size 1.27 1.27)) hide)))
 (wire (pts (xy 283.21 111.76) (xy 283.21 114.3)) (stroke (width 0) (type default)))
 (symbol
  (lib_id "power:GND") (at 283.21 114.3 0) (unit 1) (in_bom no) (on_board no) (dnp no)
  (property "Reference" "#PWR069" (at 283.21 114.3 0) (effects (font (size 1.27 1.27)) hide))
  (property "Value" "GND" (at 283.21 118.8 0) (effects (font (size 1.27 1.27))))
  (property "Footprint" "" (at 283.21 114.3 0) (effects (font (size 1.27 1.27)) hide))
  (property "Datasheet" "~" (at 283.21 114.3 0) (effects (font (size 1.27 1.27)) hide)) (pin "1"))
 (symbol
  (lib_id "Connector_Generic:Conn_01x02") (at 345.44 107.95 0) (unit 1) (in_bom yes) (on_board yes) (dnp no)
  (property "Reference" "J503" (at 353.44 102.95 0) (effects (font (size 1.27 1.27)) (justify left)))
  (property "Value" "NTC 10k hs" (at 353.44 109.45 0) (effects (font (size 1.27 1.27)) (justify left)))
  (property "Footprint" "" (at 351.44 105.95 0) (effects (font (size 1.27 1.27)) hide))
  (property "Datasheet" "~" (at 351.44 105.95 0) (effects (font (size 1.27 1.27)) hide)) (pin "1") (pin "2"))
 (wire (pts (xy 340.36 107.95) (xy 337.82 107.95)) (stroke (width 0) (type default)))
 (global_label "NTC_HS"
  (shape passive) (at 337.82 107.95 180) (fields_autoplaced) (effects (font (size 1.27 1.27)) (justify right))
  (property "Intersheetrefs" "${INTERSHEET_REFS}" (at 337.82 107.95 0) (effects (font (size 1.27 1.27)) hide)))
 (wire (pts (xy 340.36 110.49) (xy 337.82 110.49)) (stroke (width 0) (type default)))
 (symbol
  (lib_id "power:GND") (at 337.82 110.49 270) (unit 1) (in_bom no) (on_board no) (dnp no)
  (property "Reference" "#PWR070" (at 337.82 110.49 0) (effects (font (size 1.27 1.27)) hide))
  (property "Value" "GND" (at 333.32 110.49 0) (effects (font (size 1.27 1.27))))
  (property "Footprint" "" (at 337.82 110.49 0) (effects (font (size 1.27 1.27)) hide))
  (property "Datasheet" "~" (at 337.82 110.49 0) (effects (font (size 1.27 1.27)) hide)) (pin "1"))
 (symbol
  (lib_id "Device:R") (at 35.56 142.24 0) (unit 1) (in_bom yes) (on_board yes) (dnp no)
  (property "Reference" "R509" (at 43.56 137.24 0) (effects (font (size 1.27 1.27)) (justify left)))
  (property "Value" "10k 0.1%" (at 43.56 143.74 0) (effects (font (size 1.27 1.27)) (justify left)))
  (property "Footprint" "" (at 41.56 140.24 0) (effects (font (size 1.27 1.27)) hide))
  (property "Datasheet" "~" (at 41.56 140.24 0) (effects (font (size 1.27 1.27)) hide)) (pin "1") (pin "2"))
 (wire (pts (xy 35.56 138.43) (xy 35.56 135.89)) (stroke (width 0) (type default)))
 (symbol
  (lib_id "power:+3V3") (at 35.56 135.89 0) (unit 1) (in_bom no) (on_board no) (dnp no)
  (property "Reference" "#PWR071" (at 35.56 135.89 0) (effects (font (size 1.27 1.27)) hide))
  (property "Value" "+3V3" (at 35.56 131.39 0) (effects (font (size 1.27 1.27))))
  (property "Footprint" "" (at 35.56 135.89 0) (effects (font (size 1.27 1.27)) hide))
  (property "Datasheet" "~" (at 35.56 135.89 0) (effects (font (size 1.27 1.27)) hide)) (pin "1"))
 (wire (pts (xy 35.56 146.05) (xy 35.56 148.59)) (stroke (width 0) (type default)))
 (label "NTC_TEC" (at 35.56 148.59 270) (fields_autoplaced) (effects (font (size 1.27 1.27)) (justify right bottom)))
 (symbol
  (lib_id "Device:C") (at 96.52 142.24 0) (unit 1) (in_bom yes) (on_board yes) (dnp no)
  (property "Reference" "C506" (at 104.52 137.24 0) (effects (font (size 1.27 1.27)) (justify left)))
  (property "Value" "100nF" (at 104.52 143.74 0) (effects (font (size 1.27 1.27)) (justify left)))
  (property "Footprint" "" (at 102.52 140.24 0) (effects (font (size 1.27 1.27)) hide))
  (property "Datasheet" "~" (at 102.52 140.24 0) (effects (font (size 1.27 1.27)) hide)) (pin "1") (pin "2"))
 (wire (pts (xy 96.52 138.43) (xy 96.52 135.89)) (stroke (width 0) (type default)))
 (label "NTC_TEC" (at 96.52 135.89 90) (fields_autoplaced) (effects (font (size 1.27 1.27)) (justify left bottom)))
 (wire (pts (xy 96.52 146.05) (xy 96.52 148.59)) (stroke (width 0) (type default)))
 (symbol
  (lib_id "power:GND") (at 96.52 148.59 0) (unit 1) (in_bom no) (on_board no) (dnp no)
  (property "Reference" "#PWR072" (at 96.52 148.59 0) (effects (font (size 1.27 1.27)) hide))
  (property "Value" "GND" (at 96.52 153.09 0) (effects (font (size 1.27 1.27))))
  (property "Footprint" "" (at 96.52 148.59 0) (effects (font (size 1.27 1.27)) hide))
  (property "Datasheet" "~" (at 96.52 148.59 0) (effects (font (size 1.27 1.27)) hide)) (pin "1"))
 (symbol
  (lib_id "Connector_Generic:Conn_01x02") (at 158.75 142.24 0) (unit 1) (in_bom yes) (on_board yes) (dnp no)
  (property "Reference" "J504" (at 166.75 137.24 0) (effects (font (size 1.27 1.27)) (justify left)))
  (property "Value" "NTC 10k tec" (at 166.75 143.74 0) (effects (font (size 1.27 1.27)) (justify left)))
  (property "Footprint" "" (at 164.75 140.24 0) (effects (font (size 1.27 1.27)) hide))
  (property "Datasheet" "~" (at 164.75 140.24 0) (effects (font (size 1.27 1.27)) hide)) (pin "1") (pin "2"))
 (wire (pts (xy 153.67 142.24) (xy 151.13 142.24)) (stroke (width 0) (type default)))
 (label "NTC_TEC" (at 151.13 142.24 180) (fields_autoplaced) (effects (font (size 1.27 1.27)) (justify right bottom)))
 (wire (pts (xy 153.67 144.78) (xy 151.13 144.78)) (stroke (width 0) (type default)))
 (symbol
  (lib_id "power:GND") (at 151.13 144.78 270) (unit 1) (in_bom no) (on_board no) (dnp no)
  (property "Reference" "#PWR073" (at 151.13 144.78 0) (effects (font (size 1.27 1.27)) hide))
  (property "Value" "GND" (at 146.63 144.78 0) (effects (font (size 1.27 1.27))))
  (property "Footprint" "" (at 151.13 144.78 0) (effects (font (size 1.27 1.27)) hide))
  (property "Datasheet" "~" (at 151.13 144.78 0) (effects (font (size 1.27 1.27)) hide)) (pin "1"))
 (symbol
  (lib_id "Device:R") (at 220.98 142.24 0) (unit 1) (in_bom yes) (on_board yes) (dnp no)
  (property "Reference" "R510" (at 228.98 137.24 0) (effects (font (size 1.27 1.27)) (justify left)))
  (property "Value" "10k" (at 228.98 143.74 0) (effects (font (size 1.27 1.27)) (justify left)))
  (property "Footprint" "" (at 226.98 140.24 0) (effects (font (size 1.27 1.27)) hide))
  (property "Datasheet" "~" (at 226.98 140.24 0) (effects (font (size 1.27 1.27)) hide)) (pin "1") (pin "2"))
 (wire (pts (xy 220.98 138.43) (xy 220.98 135.89)) (stroke (width 0) (type default)))
 (global_label "SENSE_P"
  (shape passive) (at 220.98 135.89 90) (fields_autoplaced) (effects (font (size 1.27 1.27)) (justify left))
  (property "Intersheetrefs" "${INTERSHEET_REFS}" (at 220.98 135.89 0) (effects (font (size 1.27 1.27)) hide)))
 (wire (pts (xy 220.98 146.05) (xy 220.98 148.59)) (stroke (width 0) (type default)))
 (global_label "V_FAST"
  (shape passive) (at 220.98 148.59 270) (fields_autoplaced) (effects (font (size 1.27 1.27)) (justify right))
  (property "Intersheetrefs" "${INTERSHEET_REFS}" (at 220.98 148.59 0) (effects (font (size 1.27 1.27)) hide)))
 (symbol
  (lib_id "Device:R") (at 283.21 142.24 0) (unit 1) (in_bom yes) (on_board yes) (dnp no)
  (property "Reference" "R511" (at 291.21 137.24 0) (effects (font (size 1.27 1.27)) (justify left)))
  (property "Value" "10k" (at 291.21 143.74 0) (effects (font (size 1.27 1.27)) (justify left)))
  (property "Footprint" "" (at 289.21 140.24 0) (effects (font (size 1.27 1.27)) hide))
  (property "Datasheet" "~" (at 289.21 140.24 0) (effects (font (size 1.27 1.27)) hide)) (pin "1") (pin "2"))
 (wire (pts (xy 283.21 138.43) (xy 283.21 135.89)) (stroke (width 0) (type default)))
 (global_label "V_FAST"
  (shape passive) (at 283.21 135.89 90) (fields_autoplaced) (effects (font (size 1.27 1.27)) (justify left))
  (property "Intersheetrefs" "${INTERSHEET_REFS}" (at 283.21 135.89 0) (effects (font (size 1.27 1.27)) hide)))
 (wire (pts (xy 283.21 146.05) (xy 283.21 148.59)) (stroke (width 0) (type default)))
 (symbol
  (lib_id "power:GND") (at 283.21 148.59 0) (unit 1) (in_bom no) (on_board no) (dnp no)
  (property "Reference" "#PWR074" (at 283.21 148.59 0) (effects (font (size 1.27 1.27)) hide))
  (property "Value" "GND" (at 283.21 153.09 0) (effects (font (size 1.27 1.27))))
  (property "Footprint" "" (at 283.21 148.59 0) (effects (font (size 1.27 1.27)) hide))
  (property "Datasheet" "~" (at 283.21 148.59 0) (effects (font (size 1.27 1.27)) hide)) (pin "1"))
 (symbol
  (lib_id "Device:C") (at 345.44 142.24 0) (unit 1) (in_bom yes) (on_board yes) (dnp no)
  (property "Reference" "C507" (at 353.44 137.24 0) (effects (font (size 1.27 1.27)) (justify left)))
  (property "Value" "10nF" (at 353.44 143.74 0) (effects (font (size 1.27 1.27)) (justify left)))
  (property "Footprint" "" (at 351.44 140.24 0) (effects (font (size 1.27 1.27)) hide))
  (property "Datasheet" "~" (at 351.44 140.24 0) (effects (font (size 1.27 1.27)) hide)) (pin "1") (pin "2"))
 (wire (pts (xy 345.44 138.43) (xy 345.44 135.89)) (stroke (width 0) (type default)))
 (global_label "V_FAST"
  (shape passive) (at 345.44 135.89 90) (fields_autoplaced) (effects (font (size 1.27 1.27)) (justify left))
  (property "Intersheetrefs" "${INTERSHEET_REFS}" (at 345.44 135.89 0) (effects (font (size 1.27 1.27)) hide)))
 (wire (pts (xy 345.44 146.05) (xy 345.44 148.59)) (stroke (width 0) (type default)))
 (symbol
  (lib_id "power:GND") (at 345.44 148.59 0) (unit 1) (in_bom no) (on_board no) (dnp no)
  (property "Reference" "#PWR075" (at 345.44 148.59 0) (effects (font (size 1.27 1.27)) hide))
  (property "Value" "GND" (at 345.44 153.09 0) (effects (font (size 1.27 1.27))))
  (property "Footprint" "" (at 345.44 148.59 0) (effects (font (size 1.27 1.27)) hide))
  (property "Datasheet" "~" (at 345.44 148.59 0) (effects (font (size 1.27 1.27)) hide)) (pin "1"))
 (text "ADS1115 #1 (0x48): A0-A1 differential = shunt (current, +-256 mV range), A2-A3 differential = cell voltage / 2 (Kelvin, +-2.048 V range)." (at 25 178.0 0) (effects (font (size 1.27 1.27)) (justify left top)))
 (text "ADS1115 #2 (0x49): four NTC channels (10k B3950, 10k pull-up): cell surface, pocket air, load heatsink, Peltier hot side." (at 25 182.5 0) (effects (font (size 1.27 1.27)) (justify left top)))
 (text "V_FAST: cell voltage / 2 for the Blue Pill internal ADC (pulse capture at ~1 kHz). It is ground-referenced, so subtract I x shunt in software." (at 25 187.0 0) (effects (font (size 1.27 1.27)) (justify left top)))
 (text "Divider resistors R503/R504 should be 0.1 % 25 ppm, or calibrate against a DMM." (at 25 191.5 0) (effects (font (size 1.27 1.27)) (justify left top))))
